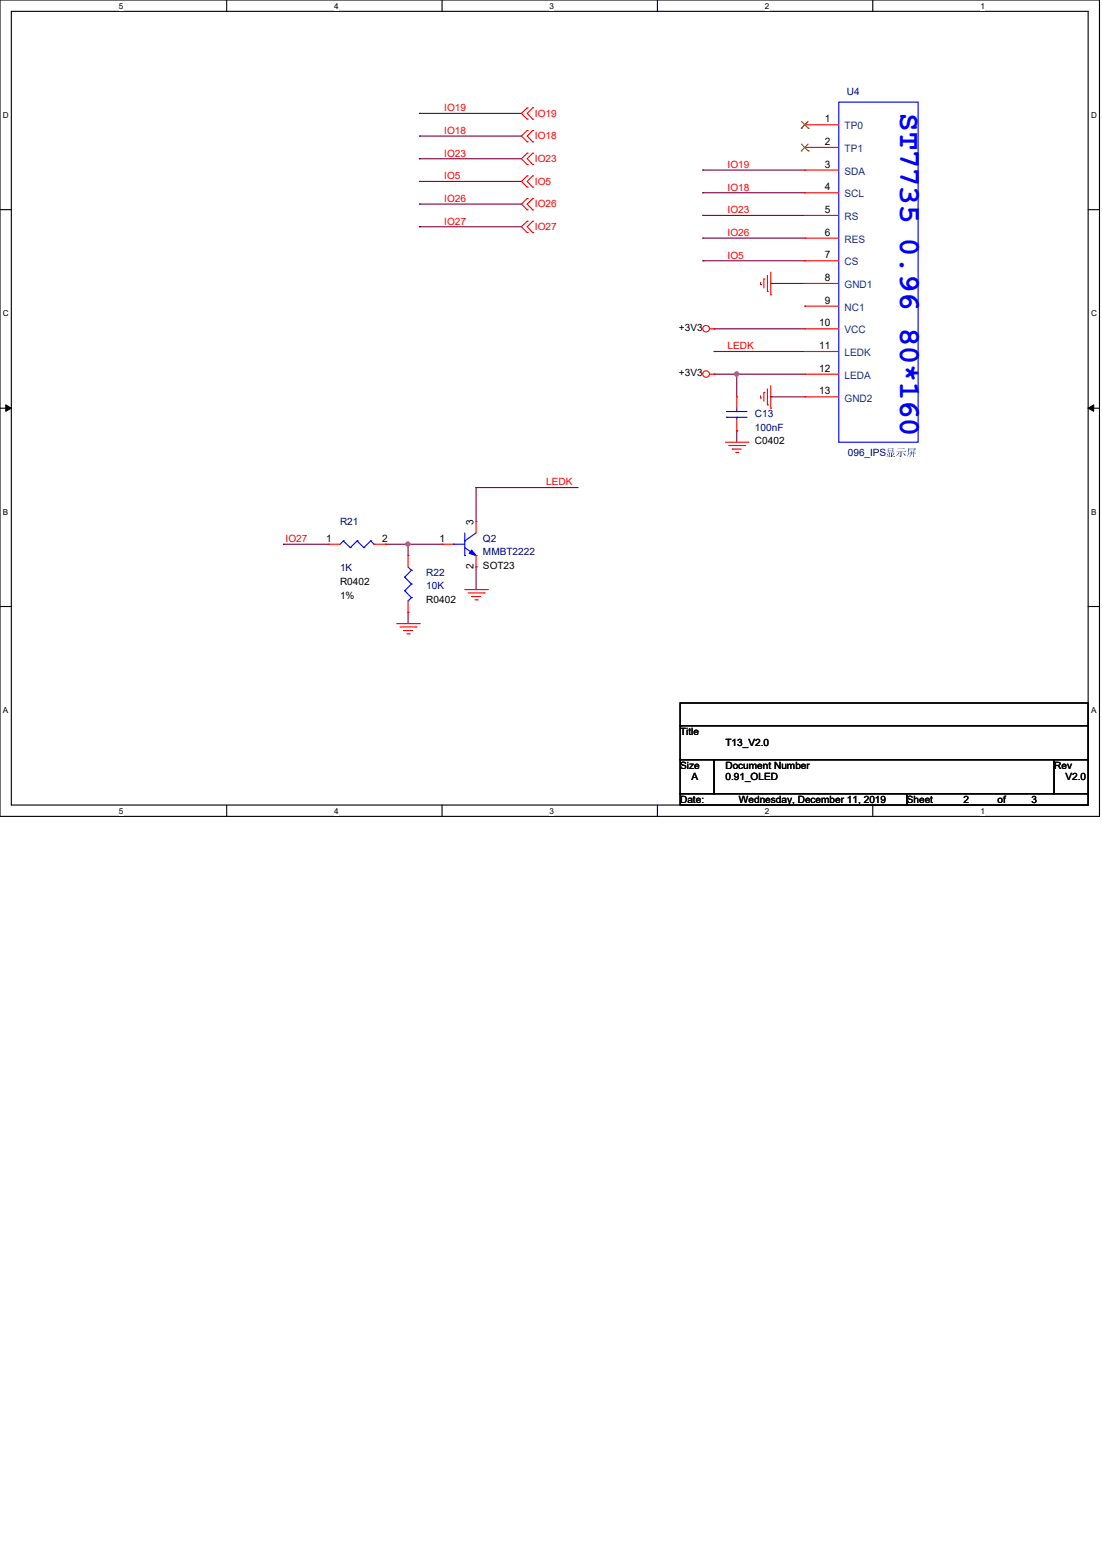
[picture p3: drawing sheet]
<svg xmlns="http://www.w3.org/2000/svg" width="210mm" height="297mm" viewBox="0 0 210 297" stroke-linecap="round" stroke-linejoin="round" font-family="sans-serif">
<path d="M0 0h209.4v155.4h-209.4zM2.2 2.2h205.1v151.1h-205.1z" fill="none" stroke="#000" stroke-width=".21"/>
<g fill="#fff">
<path d="M22.6 .3h.9v1.7h-.9z"/>
<path d="M22.6 153.5h.9v1.8h-.9z"/>
</g>
<path d="M43.2 0v2.2M43.2 153.3v2.1" fill="none" stroke="#000" stroke-width=".21"/>
<g fill="#fff">
<path d="M63.7 .3h.8v1.7h-.8z"/>
<path d="M63.7 153.5h.8v1.8h-.8z"/>
</g>
<path d="M84.2 0v2.2M84.2 153.3v2.1" fill="none" stroke="#000" stroke-width=".21"/>
<g fill="#fff">
<path d="M104.7 .3h.8v1.7h-.8z"/>
<path d="M104.7 153.5h.8v1.8h-.8z"/>
</g>
<path d="M125.2 0v2.2M125.2 153.3v2.1" fill="none" stroke="#000" stroke-width=".21"/>
<g fill="#fff">
<path d="M145.7 .3h.9v1.7h-.9z"/>
<path d="M145.7 153.5h.9v1.8h-.9z"/>
</g>
<path d="M166.2 0v2.2M166.2 153.3v2.1" fill="none" stroke="#000" stroke-width=".21"/>
<g fill="#fff">
<path d="M186.7 .3h.9v1.7h-.9z"/>
<path d="M186.7 153.5h.9v1.8h-.9z"/>
<path d="M.6 21h1.1v1.8h-1.1z"/>
<path d="M207.8 21h1.1v1.8h-1.1z"/>
<path d="M.6 58.8h1.1v1.7h-1.1z"/>
<path d="M207.8 58.8h1.1v1.7h-1.1z"/>
</g>
<path d="M0 39.9h2.2M207.3 39.9h2.1" fill="none" stroke="#000" stroke-width=".21"/>
<g fill="#fff">
<path d="M.6 96.6h1v1.7h-1z"/>
<path d="M207.8 96.6h1v1.7h-1z"/>
</g>
<path d="M0 77.7h2.2M207.3 77.7h2.1" fill="none" stroke="#000" stroke-width=".21"/>
<path d="M1.1 77.1l1.1 .6-1.1 .6zM207.3 77.7l1-.6v1.2z" fill="#000"/>
<path d="M1.1 77.1l1.1 .6-1.1 .6zM207.3 77.7l1-.6v1.2z" fill="none" stroke="#000" stroke-width=".19"/>
<g fill="#fff">
<path d="M.6 134.4h.9v1.7h-.9z"/>
<path d="M207.8 134.4h1v1.7h-1z"/>
</g>
<path d="M0 115.5h2.2M207.3 115.5h2.1" fill="none" stroke="#000" stroke-width=".21"/>
<path d="M136 66.9h.1M136 66.9h17.3M77.7 103.6h.1M77.7 103.6h6.5" fill="none" stroke="#7f003f" stroke-width=".21"/>
<circle cx="77.7" cy="103.6" r=".4" fill="#f0f"/>
<circle cx="77.7" cy="103.6" r=".4" fill="none" stroke="#f0f" stroke-width=".21"/>
<g fill="none" stroke="#7f003f" stroke-width=".21">
<path d="M140.3 71.2h.1M140.3 71.2h13M146.8 75.6h.1M146.8 75.6h6.5M90.7 92.8h.1M90.7 92.8v6.5M90.7 92.8h19.4M54 103.6h.1M54 103.6h8.6M73.4 103.6h.1M73.4 103.6h4.3M77.7 103.6h.1"/>
<path d="M77.7 116.6h.1M77.7 103.6v2.2M77.7 116.6v2.1M90.7 107.9h.1M90.7 107.9v4.4"/>
</g>
<circle cx="140.3" cy="71.2" r=".4" fill="#f0f"/>
<circle cx="140.3" cy="71.2" r=".4" fill="none" stroke="#f0f" stroke-width=".21"/>
<g fill="none" stroke="#7f003f" stroke-width=".21">
<path d="M79.9 21.6h.1M79.9 25.9h.1M79.9 34.5h.1M79.9 30.2h.1M79.9 38.9h.1M79.9 21.6h19.4M79.9 25.9h19.4M79.9 34.5h19.4M79.9 30.2h19.4M79.9 38.9h19.4M133.9 32.4h.1M133.9 36.7h.1"/>
<path d="M133.9 32.4h19.4M133.9 36.7h19.4M79.9 43.2h.1M79.9 43.2h19.4M133.9 49.7h.1M133.9 41h.1M133.9 45.3h.1M133.9 49.7h19.4M133.9 41h19.4M133.9 45.3h19.4M146.8 54h.1M146.8 54h6.5"/>
<path d="M136 62.6h.1M136 71.2h.1M136 62.6h17.3M136 71.2h4.3M140.3 71.2h.1M140.3 71.2v4.4M140.3 82h.1M140.3 82v2.2"/>
</g>
<g fill="none" stroke="#f00" stroke-width=".21">
<path d="M100.4 20.5h.1M100.4 22.7h.1M100.4 24.8h.1M100.4 27h.1M100.4 29.2h.1M100.4 31.3h.1M100.4 33.5h.1M100.4 35.6h.1M100.4 37.8h.1M100.4 40h.1M100.4 20.5l-1.1 1.1 1.1 1.1M100.4 24.8l-1.1 1.1 1.1 1.1"/>
<path d="M100.4 29.2l-1.1 1 1.1 1.1M100.4 33.5l-1.1 1 1.1 1.1M100.4 37.8l-1.1 1.1 1.1 1.1M101.5 22.7h.1M101.5 20.5h.1M101.5 27h.1M101.5 24.8h.1M101.5 31.3h.1M101.5 29.2h.1M101.5 35.6h.1M101.5 33.5h.1M101.5 40h.1"/>
<path d="M101.5 37.8h.1M101.5 20.5l-1.1 1.1 1.1 1.1M101.5 24.8l-1.1 1.1 1.1 1.1M101.5 29.2l-1.1 1 1.1 1.1M101.5 33.5l-1.1 1 1.1 1.1M101.5 37.8l-1.1 1.1 1.1 1.1M100.4 42.1h.1M100.4 44.3h.1M100.4 42.1l-1.1 1.1 1.1 1.1M101.5 44.3h.1M101.5 42.1h.1M101.5 42.1l-1.1 1.1 1.1 1.1"/>
<path d="M144.9 54.2h.1M144.9 53.8v.4M145.5 53.1h.1M145.5 53.1v1.7M146.2 55.5h.1M146.2 52.5v3M146.8 56.1h.1M146.8 51.8v4.3M135.2 62.6h.8M135.2 71.2h.8M136 62.6h.1M136 71.2h.1"/>
<path d="M140.3 75.6h.1M140.3 75.6v2.1M140.3 79.9v2.1M144.9 75.8h.1M144.9 75.4v.4M145.5 74.7h.1M145.5 74.7v1.7M146.2 77.1h.1M146.2 74v3.1M146.8 77.7h.1M146.8 73.4v4.3M138.2 84.2h4.3"/>
<path d="M138.8 84.8h3.1M139.5 85.5h.1M139.5 85.5h1.7M140.1 86.1h.4M140.3 82h.1M140.5 86.1h.1M141.9 84.8h.1M142.5 84.2h.1M62.6 103.6h.1M62.6 103.6h2.2M71.2 103.6h2.2M73.4 103.6h.1"/>
<path d="M75.6 118.7h4.3M76.2 119.4h3M79.2 119.4h.1M79.9 118.7h.1M88.5 112.3h4.3M89.2 112.9h3M89.8 113.6h.1M89.8 113.6h1.7M90.5 114.2h.4M90.9 114.2h.1M92.2 112.9h.1M92.8 112.3h.1"/>
<path d="M76.9 120.1h.1M76.9 120.1h1.7M77.5 120.7h.4M77.9 120.7h.1"/>
<circle cx="134.5" cy="71.2" r=".63"/>
<circle cx="134.5" cy="62.6" r=".63"/>
</g>
<path d="M129.5 133.9h77.8v4.3h-77.8zM129.5 138.2h77.8v6.5h-77.8zM129.5 144.7h6.5v6.4h-6.5zM129.5 151.1h43.2v2.2h-43.2zM136 144.7h64.8v6.4h-64.8zM172.7 151.1h34.6v2.2h-34.6zM200.8 144.7h6.5v6.4h-6.5z" fill="none" stroke="#000" stroke-width=".21"/>
<g fill="none" stroke="#00f" stroke-width=".21">
<path d="M138.4 78.4h.1M138.4 79.5h.1M138.4 78.4h3.9M138.4 79.5h3.9M140.3 79.5h.1M140.3 78.4h.1M140.3 77.7v.7M140.3 79.5v.4M65.4 103h.1M65.4 103l-.6 .6M65.4 103l1.3 1.3M66.7 104.3h.1"/>
<path d="M68 103h.1M68 103l-1.3 1.3M68 103l1.3 1.3M69.3 104.3h.1M70.6 103h.1M70.6 103l-1.3 1.3M70.6 103l.6 .6M71.2 103.6h.1M86.4 103.6h.1M86.4 103.6h2.1M88.5 103h.1M88.5 105.8h.1"/>
<path d="M88.5 104.3l2.2 1.5M88.5 101.5v4.3M90.7 105.8h.1M90.7 101.5l-2.2 1.5"/>
</g>
<path d="M89.8 104.7l.9 1.1-1.3-.4z" fill="#00f"/>
<g fill="none" stroke="#00f" stroke-width=".21">
<path d="M159.8 19.4h15.1v64.8h-15.1zM77.1 109.9h.1M77.1 112.5h.1M77.1 109.9l1.3 1.3M77.1 112.5l1.3 1.3M77.7 114.4h.1M77.7 107.9l.7 .7M78.4 108.6h.1M78.4 111.2h.1M78.4 113.8h.1M78.4 108.6l-1.3 1.3M78.4 111.2l-1.3 1.3"/>
<path d="M78.4 113.8l-.7 .6M89.8 104.7l.9 1.1-1.3-.4z"/>
</g>
<g fill="none" stroke="#f00" stroke-width=".21">
<path d="M153.3 23.7h.1M153.3 28.1h.1M153.3 32.4h.1M153.3 36.7h.1M153.3 23.7h6.5M153.3 28.1h6.5M153.3 32.4h6.5M153.3 36.7h6.5M153.3 41h.1M153.3 45.3h.1M153.3 49.7h.1M153.3 54h.1"/>
<path d="M153.3 58.3h.1M153.3 41h6.5M153.3 45.3h6.5M153.3 49.7h6.5M153.3 54h6.5M153.3 58.3h6.5M153.3 62.6h.1M153.3 66.9h.1M153.3 71.2h.1M153.3 75.6h.1M153.3 62.6h6.5M153.3 66.9h6.5"/>
<path d="M153.3 71.2h6.5M153.3 75.6h6.5M90.7 99.3h.1M90.7 99.3v2.2M77.7 105.8h.1M77.7 116.6h.1M77.7 105.8v2.1M77.7 114.4v2.2M84.2 103.6h.1M84.2 103.6h2.2M90.7 107.9h.1M90.7 105.8v2.1"/>
</g>
<path d="M152.6 24.4h.1M152.6 28.7h.1M152.7 23.1l1.3 1.3M152.7 27.4l1.3 1.3M153.9 23.1l-1.3 1.3M153.9 27.4l-1.3 1.3M154 24.4h.1M154 28.7h.1" fill="none" stroke="#7f3f00" stroke-width=".19"/>
<circle cx="77.7" cy="103.6" r=".4" fill="#f0f"/>
<circle cx="77.7" cy="103.6" r=".4" fill="none" stroke="#f0f" stroke-width=".21"/>
<circle cx="140.3" cy="71.2" r=".4" fill="#f0f"/>
<circle cx="140.3" cy="71.2" r=".4" fill="none" stroke="#f0f" stroke-width=".21"/>
<g font-size="5.8" fill="#00f">
<text x="171.4" y="21.6" transform="rotate(90 171.4 21.6)">ST7735</text>
<text x="171.4" y="45.3" transform="rotate(90 171.4 45.3)">0.96 80*160</text>
</g>
<g font-size="1.9" fill="#f00">
<text x="84.6" y="21.2">IO19</text>
<text x="101.9" y="22.2">IO19</text>
<text x="84.6" y="25.5">IO18</text>
<text x="84.6" y="29.8">IO23</text>
<text x="101.9" y="26.5">IO18</text>
<text x="84.6" y="34.1">IO5</text>
<text x="101.9" y="30.9">IO23</text>
<text x="101.9" y="35.2">IO5</text>
<text x="138.6" y="32">IO19</text>
<text x="84.6" y="38.4">IO26</text>
<text x="101.9" y="39.5">IO26</text>
<text x="138.6" y="36.3">IO18</text>
<text x="138.6" y="40.6">IO23</text>
<text x="84.6" y="42.8">IO27</text>
<text x="101.9" y="43.8">IO27</text>
<text x="138.6" y="44.9">IO26</text>
<text x="138.6" y="49.2">IO5</text>
<text x="138.6" y="66.5">LEDK</text>
<text x="104.1" y="92.4">LEDK</text>
<text x="54.4" y="103.2">IO27</text>
</g>
<g font-size="1.9">
<text x="157.1" y="23.3">1</text>
<text x="157.1" y="27.6">2</text>
<text x="157.1" y="31.9">3</text>
<text x="157.1" y="36.2">4</text>
<text x="157.1" y="40.6">5</text>
<text x="157.1" y="44.9">6</text>
<text x="157.1" y="49.2">7</text>
<text x="157.1" y="53.5">8</text>
<text x="157.1" y="57.8">9</text>
<text x="129.3" y="63">+3V3</text>
<text x="156" y="62.1">10</text>
<text x="129.3" y="71.6">+3V3</text>
<text x="156" y="66.5">11</text>
<text x="156" y="70.8">12</text>
<text x="156" y="75.1">13</text>
<text x="143.8" y="84.6">C0402</text>
<text x="90.2" y="99.9" transform="rotate(-90 90.2 99.9)">3</text>
<text x="62.1" y="103.2">1</text>
<text x="72.8" y="103.2">2</text>
<text x="83.7" y="103.2">1</text>
<text x="64.8" y="111.4">R0402</text>
<text x="64.8" y="114">1%</text>
<text x="90.2" y="108.4" transform="rotate(-90 90.2 108.4)">2</text>
<text x="92" y="108.3">SOT23</text>
<text x="81.2" y="114.8">R0402</text>
<text x="129.5" y="139.9">Title</text>
<text x="138.2" y="142">T13_V2.0</text>
<text x="129.5" y="146.3">Size</text>
<text x="131.7" y="148.5">A</text>
<text x="138.2" y="146.3">Document Number</text>
<text x="138.2" y="148.5">0.91_OLED</text>
<text x="200.8" y="146.3">Rev</text>
<text x="202.9" y="148.5">V2.0</text>
<text x="129.5" y="152.8">Date:</text>
<text x="140.8" y="152.8">Wednesday, December 11, 2019</text>
<text x="172.7" y="152.8">Sheet</text>
<text x="183.5" y="152.8">2</text>
<text x="190" y="152.8">of</text>
<text x="196.5" y="152.8">3</text>
</g>
<g font-size="1.9" fill="#00007f">
<text x="161.3" y="18.1">U4</text>
<text x="143.8" y="79.4">C13</text>
<text x="143.8" y="82">100nF</text>
<text x="161.5" y="86.7">096_IPS显显显</text>
<text x="64.8" y="99.9">R21</text>
<text x="92" y="103.2">Q2</text>
<text x="92" y="105.7">MMBT2222</text>
<text x="64.8" y="108.8">1K</text>
<text x="81.2" y="109.6">R22</text>
<text x="81.2" y="112.2">10K</text>
</g>
<g font-size="1.9" fill="#003f7f">
<text x="160.9" y="24.6">TP0</text>
<text x="160.9" y="29">TP1</text>
<text x="160.9" y="33.3">SDA</text>
<text x="160.9" y="37.6">SCL</text>
<text x="160.9" y="41.9">RS</text>
<text x="160.9" y="46.2">RES</text>
<text x="160.9" y="50.5">CS</text>
<text x="160.9" y="54.9">GND1</text>
<text x="160.9" y="59.2">NC1</text>
<text x="160.9" y="63.5">VCC</text>
<text x="160.9" y="67.8">LEDK</text>
<text x="160.9" y="72.1">LEDA</text>
<text x="160.9" y="76.5">GND2</text>
</g>
<g font-size="1.6">
<text x="22.6" y="1.7">5</text>
<text x="63.7" y="1.7">4</text>
<text x="104.7" y="1.7">3</text>
<text x="145.7" y="1.7">2</text>
<text x="186.7" y="1.7">1</text>
<text x=".6" y="22.4">D</text>
<text x="207.8" y="22.4">D</text>
<text x=".6" y="60.2">C</text>
<text x="207.8" y="60.2">C</text>
<text x=".6" y="98">B</text>
<text x="207.8" y="98">B</text>
<text x=".6" y="135.8">A</text>
<text x="207.8" y="135.8">A</text>
<text x="22.6" y="154.9">5</text>
<text x="63.7" y="154.9">4</text>
<text x="104.7" y="154.9">3</text>
<text x="145.7" y="154.9">2</text>
<text x="186.7" y="154.9">1</text>
</g>
</svg>
